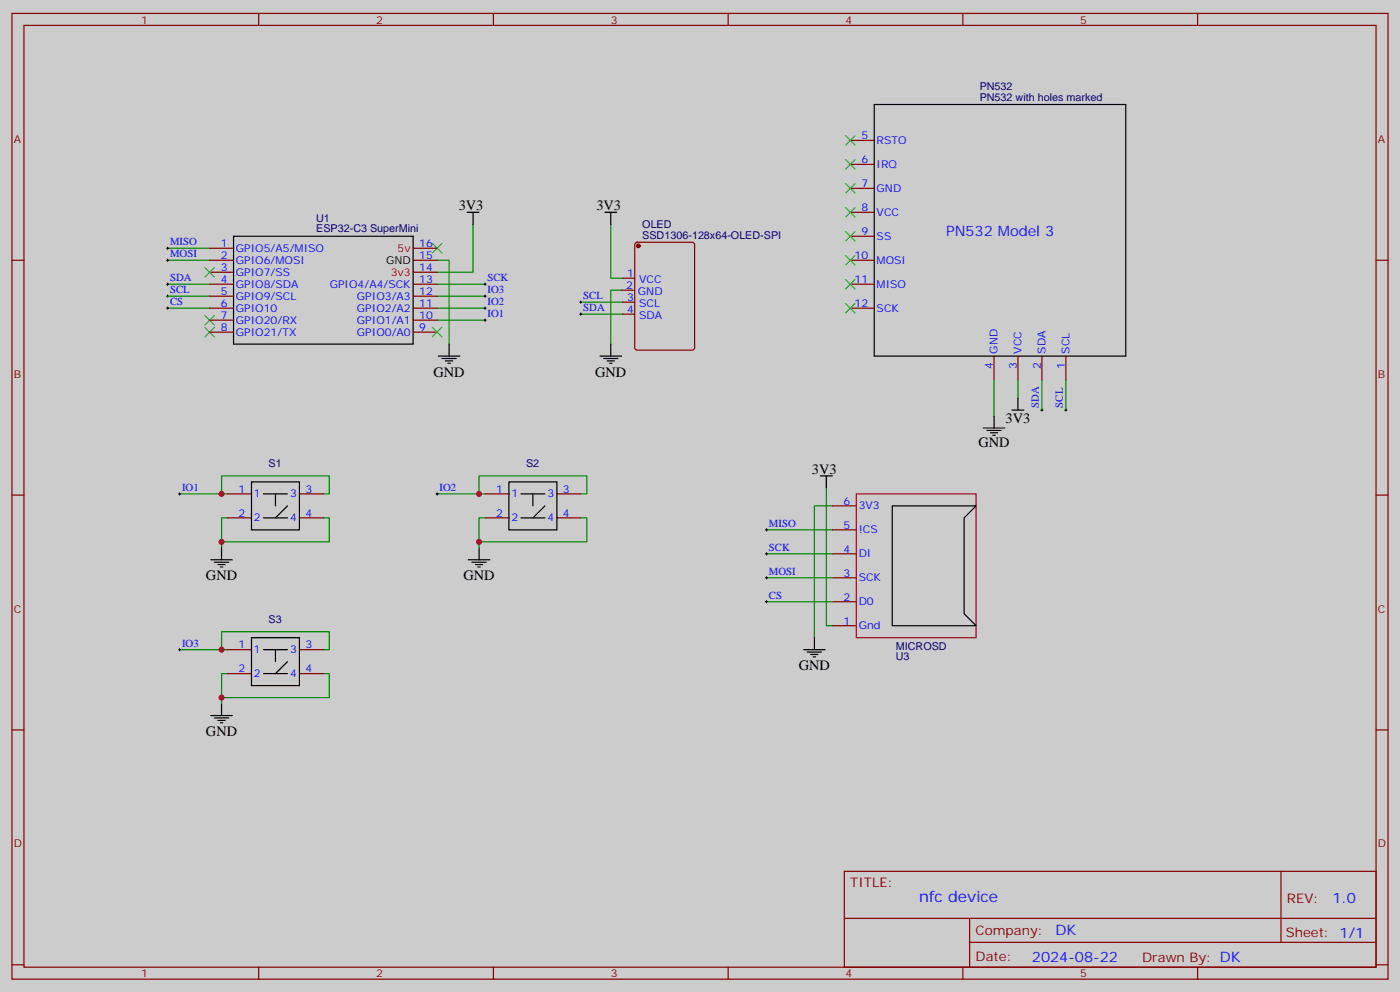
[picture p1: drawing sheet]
<svg xmlns="http://www.w3.org/2000/svg" width="412mm" height="292mm" viewBox="0 0 412 292" stroke-linecap="round" stroke-linejoin="round" font-family="sans-serif">
<path d="M0 0h412.4v292.1h-412.4z" fill="#ccc"/>
<g fill="none" stroke="#870000" stroke-width=".35">
<path d="M3.5 4h405.4v284.3h-405.4zM7.1 7.5h398.2v277.3h-398.2zM76.2 4v3.5M145.3 4v3.5M214.5 4v3.5M283.6 4v3.5M352.8 4v3.5M250.5 41.3h7M250.5 48.4h7M250.5 55.5h7M3.5 76.6h3.6M61.7 76.6h7.1"/>
<path d="M61.7 73.1h7.1M121.7 76.6h7.1M121.7 73.1h7.1M187.2 71.5l.5-.2h16.2l.7 .5v30.6l-.5 .6-16.4 .1-.7-.5v-30.6zM250.5 76.6h7M250.5 62.5h7M250.5 69.6h7M405.3 76.6h3.6M61.7 83.7h7.1M61.7 90.7h7.1M61.7 80.2h7.1M61.7 87.2h7.1"/>
<path d="M61.7 94.3h7.1M61.7 97.8h7.1M121.7 83.7h7.1M121.7 90.7h7.1M121.7 80.2h7.1M121.7 87.2h7.1M121.7 94.3h7.1M121.7 97.8h7.1M183.1 85.4h3.5M183.4 81.9h3.6M183.4 89h3.6M183.4 92.5h3.6"/>
<path d="M250.5 83.7h7M250.5 90.7h7M292.8 104.8v7.1M299.9 104.8v7.1M306.9 104.8v7.1M314 104.8v7.1M3.5 145.8h3.6M67 145.4h7.1M67 152.5h7.1M88.2 145.4h7M88.2 152.5h7M142.9 145.4h7"/>
<path d="M142.9 152.5h7M164 145.4h7.1M164 152.5h7.1M245.2 148.9h7M245.2 156h7M405.3 145.8h3.6M245.2 163.1h7M245.2 170.1h7M245.2 177.2h7M67 191.3h7.1M67 198.3h7.1M88.2 191.3h7"/>
<path d="M88.2 198.3h7M245.2 184.2h7M3.5 214.9h3.6M405.3 214.9h3.6M248.7 256.5h156.6v28.3h-156.6zM377.3 256.6v20.8M248.7 270.4h156.5M285.6 277.4h119.6M285.6 270.4v14.1M3.5 284.1h3.6M76.2 284.8v3.5M145.3 284.8v3.5"/>
<path d="M214.5 284.8v3.5M283.6 284.8v3.5M352.8 284.8v3.5M405.3 284.1h3.6"/>
</g>
<g fill="none" stroke="#000" stroke-width=".35">
<path d="M257.5 30.8h74.1v74h-74.1zM68.8 69.6h52.9v31.7h-52.9zM137.6 62.5h3.5M139.3 62.5v3.5M178.2 62.5h3.5M179.9 62.5v3.5M129.1 104.8h6.4M130.2 105.6h4.2M131.2 106.3h2.1M131.9 107h.7M132.3 101.3v3.5M176.7 104.8h6.4"/>
<path d="M177.8 105.6h4.2M178.9 106.3h2.1M179.6 107h.7M179.9 101.3v3.5M299.9 117.2v3.5M289.6 126h6.4M290.7 126.7h4.2M291.7 127.4h2.2M292.5 128.1h.7M292.8 122.5v3.5M298.1 120.7h3.5M74.1 141.9h14.1v14.1h-14.1z"/>
<path d="M77.6 145.4h7.1M77.6 152.5h7.1M81.1 145.4v3.5M84.7 148.9l-3.6 3.6M149.9 141.9h14.1v14.1h-14.1zM153.5 145.4h7M153.5 152.5h7M157 145.4v3.5M160.5 148.9l-3.5 3.6M241.7 140.1h3.5M243.4 140.1v3.6M62.1 164.8h6.3"/>
<path d="M63.1 165.5h4.3M64.2 166.2h2.1M64.9 166.9h.7M65.3 161.3v3.5M137.9 164.8h6.4M139 165.5h4.2M140.1 166.2h2.1M140.8 166.9h.7M141.1 161.3v3.5M74.1 187.7h14.1v14.2h-14.1zM77.6 191.3h7.1M77.6 198.3h7.1"/>
<path d="M81.1 191.3v3.5M84.7 194.8l-3.6 3.5M62.1 210.7h6.3M63.1 211.4h4.3M64.2 212.1h2.1M64.9 212.8h.7M65.3 207.2v3.5"/>
</g>
<g fill="none" stroke="#3c3" stroke-width=".35">
<path d="M249.1 39.9l2.8 2.9M251.9 39.9l-2.8 2.9M249.1 47l2.8 2.8M249.1 54l2.8 2.9M251.9 47l-2.8 2.8M251.9 54l-2.8 2.9M127.4 71.7l2.8 2.8M130.2 71.7l-2.8 2.8M249.1 61.1l2.8 2.8M249.1 68.2l2.8 2.8M249.1 75.2l2.8 2.8M251.9 61.1l-2.8 2.8"/>
<path d="M251.9 68.2l-2.8 2.8M251.9 75.2l-2.8 2.8M60.3 96.4l2.8 2.8M60.3 92.9l2.8 2.8M63.1 96.4l-2.8 2.8M63.1 92.9l-2.8 2.8M249.1 82.3l2.8 2.8M249.1 89.3l2.8 2.8M251.9 82.3l-2.8 2.8M251.9 89.3l-2.8 2.8"/>
</g>
<g fill="none" stroke="#008700" stroke-width=".35">
<path d="M49.4 76.6h12.3M49.4 73.1h12.3M128.8 76.6h3.5v24.7M139.3 66v14.2h-10.5M179.9 66v15.9h3.5M49.4 90.7h12.3M49.4 87.2h12.3M49.4 83.7h12.3M128.8 94.3h14.1M128.8 90.7h14.1M128.8 87.2h14.1M128.8 83.7h14.1"/>
<path d="M171.1 89h12.3M171.1 92.5h12.3M183.1 85.4h-3.2v15.9M292.8 111.9v10.6M299.9 111.9v5.3M306.9 111.9v8.8M314 111.9v8.8M52.9 145.4h14.1M65.3 145.4v-5.3h31.7v5.3h-1.8M67 152.5h-1.7v8.8M95.2 152.5h1.8v7h-31.7M128.8 145.4h14.1"/>
<path d="M141.1 145.4v-5.3h31.8v5.3h-1.8M142.9 152.5h-1.8v8.8M171.1 152.5h1.8v7h-31.8M243.4 143.7v40.5h1.8M245.2 148.9h-5.3v38.8M52.9 191.3h14.1M65.3 191.3v-5.3h31.7v5.3h-1.8M67 198.3h-1.7v8.9M95.2 198.3h1.8v7.1h-31.7"/>
</g>
<g fill="none" stroke="#000" stroke-width=".29">
<path d="M49 76.6h.7M49 73.1h.7M49.4 72.7v.7M49.4 76.3v.7M49 87.2h.7M49 90.7h.7M49 83.7h.7M49.4 83.3v.7M49.4 86.9v.7M49.4 90.4v.7M142.5 87.2h.7M142.5 90.7h.7"/>
<path d="M142.5 94.3h.7M142.5 83.7h.7M142.9 83.3v.7M142.9 86.9v.7M142.9 90.4v.7M142.9 93.9v.7M170.7 89h.7M170.7 92.5h.7M171.1 88.6v.7M171.1 92.1v.8M306.6 120.7h.7M306.9 120.4v.7"/>
<path d="M313.6 120.7h.7M314 120.4v.7M52.6 145.4h.7M52.9 145.1v.7M128.4 145.4h.7M128.8 145.1v.7M52.6 191.3h.7M52.9 190.9v.7"/>
</g>
<circle cx="188" cy="72.4" r=".53" fill="#870000" stroke="#870000" stroke-width=".35"/>
<path d="M252.2 145.4h35.3v42.3h-35.3z" fill="none" stroke="#903" stroke-width=".35"/>
<path d="M262.8 148.9h24.7l-3.5 3.6v28.2l3.5 3.5h-24.7z" fill="#ccc" stroke="#000" stroke-width=".35"/>
<path d="M225.8 156h19.4M225.8 177.2h19.4M225.8 163.1h19.4M225.8 170.1h19.4" fill="none" stroke="#008700" stroke-width=".35"/>
<path d="M225.4 156h.7M225.8 155.6v.8M225.4 177.2h.7M225.4 163.1h.7M225.4 170.1h.7M225.8 162.7v.7M225.8 169.8v.7M225.8 176.8v.7" fill="none" stroke="#000" stroke-width=".29"/>
<path d="M236.7 191.3h6.4M237.8 192h4.2M238.8 192.7h2.1M239.5 193.4h.7M239.9 187.7v3.6" fill="none" stroke="#000" stroke-width=".35"/>
<path d="M60.3 78.7l2.8 2.9M63.1 78.7l-2.8 2.9M127.4 96.4l2.8 2.8M130.2 96.4l-2.8 2.8" fill="none" stroke="#3c3" stroke-width=".35"/>
<g fill="#c00">
<circle cx="65.3" cy="191.3" r=".88"/>
<circle cx="141.1" cy="145.4" r=".88"/>
<circle cx="65.3" cy="145.4" r=".88"/>
<circle cx="141.1" cy="159.5" r=".88"/>
<circle cx="65.3" cy="205.4" r=".88"/>
<circle cx="65.3" cy="159.5" r=".88"/>
</g>
<text font-size="4.6" fill="#00f" x="270.8" y="265.6">nfc device</text>
<g font-size="4.2">
<text x="135.1" y="61.8">3V3</text>
<text x="175.7" y="61.8">3V3</text>
<text x="127.7" y="110.9">GND</text>
<text x="175.3" y="110.9">GND</text>
<text x="296.2" y="124.7">3V3</text>
<text x="288.2" y="131.7">GND</text>
<text x="239.2" y="139.4">3V3</text>
<text x="60.7" y="170.9">GND</text>
<text x="136.5" y="170.9">GND</text>
<text x="235.3" y="197.3">GND</text>
<text x="60.7" y="216.7">GND</text>
</g>
<g font-size="4.2" fill="#00f">
<text x="278.7" y="69.6">PN532 Model 3</text>
<text x="392.5" y="265.8">1.0</text>
<text x="310.9" y="275.4">DK</text>
<text x="304" y="283.2">2024-08-22</text>
</g>
<g font-size="3.9" fill="#800">
<text x="250.5" y="261.1">TITLE:</text>
<text x="379.1" y="265.8">REV:</text>
<text x="287.4" y="275.3">Company:</text>
<text x="378.7" y="275.9">Sheet: 1/1</text>
<text x="287.4" y="283">Date:</text>
<text x="336.4" y="283.1">Drawn By: DK</text>
</g>
<g font-size="3.2" fill="#800">
<text x="41.6" y="6.9">1</text>
<text x="110.8" y="6.9">2</text>
<text x="179.9" y="6.9">3</text>
<text x="249.1" y="6.9">4</text>
<text x="318.2" y="6.9">5</text>
<text x="4.1" y="42.1">A</text>
<text x="405.9" y="42.1">A</text>
<text x="4.1" y="111.2">B</text>
<text x="405.9" y="111.2">B</text>
<text x="4.1" y="180.3">C</text>
<text x="405.9" y="180.3">C</text>
<text x="4.1" y="249.5">D</text>
<text x="405.9" y="249.5">D</text>
<text x="41.6" y="287.8">1</text>
<text x="110.8" y="287.8">2</text>
<text x="179.9" y="287.8">3</text>
<text x="249.1" y="287.8">4</text>
<text x="318.2" y="287.8">5</text>
</g>
<g font-size="3.2" fill="#000080">
<text x="288.6" y="29.7">PN532 with holes marked</text>
<text x="288.6" y="26.5">PN532</text>
<text x="93.1" y="65.2">U1</text>
<text x="93.1" y="68.4">ESP32-C3 SuperMini</text>
<text x="189.2" y="70.3">SSD1306-128x64-OLED-SPI</text>
<text x="189.2" y="67.1">OLED</text>
<text x="79.1" y="137.5">S1</text>
<text x="155" y="137.5">S2</text>
<text x="79.1" y="183.4">S3</text>
<text x="263.9" y="191.3">MICROSD</text>
<text x="263.9" y="194.3">U3</text>
</g>
<g font-size="3.2" fill="#00f">
<text x="253.7" y="41">5</text>
<text x="258.2" y="42.4">RSTO</text>
<text x="253.7" y="48">6</text>
<text x="258.2" y="49.5">IRQ</text>
<text x="253.7" y="55.1">7</text>
<text x="258.2" y="56.5">GND</text>
<text x="253.7" y="62.2">8</text>
<text x="258.2" y="63.6">VCC</text>
<text x="253.7" y="69.2">9</text>
<text x="258.2" y="70.6">SS</text>
<text x="50.1" y="75.7">MOSI</text>
<text x="50.1" y="72.2">MISO</text>
<text x="65" y="72.7">1</text>
<text x="65" y="76.3">2</text>
<text x="69.5" y="74.2">GPIO5/A5/MISO</text>
<text x="69.5" y="77.7">GPIO6/MOSI</text>
<text x="123.5" y="76.3">15</text>
<text x="123.5" y="72.7">16</text>
<text x="251.7" y="76.3">10</text>
<text x="258.2" y="77.7">MOSI</text>
<text x="50.1" y="82.8">SDA</text>
<text x="65" y="79.8">3</text>
<text x="65" y="83.3">4</text>
<text x="69.5" y="81.2">GPIO7/SS</text>
<text x="123.5" y="83.3">13</text>
<text x="123.5" y="79.8">14</text>
<text x="143.6" y="82.8">SCK</text>
<text x="184.8" y="81.6">1</text>
<text x="188.3" y="83.3">VCC</text>
<text x="251.7" y="83.3">11</text>
<text x="50.1" y="89.9">CS</text>
<text x="50.1" y="86.3">SCL</text>
<text x="65" y="86.9">5</text>
<text x="69.5" y="84.7">GPIO8/SDA</text>
<text x="69.5" y="88.3">GPIO9/SCL</text>
<text x="97.1" y="84.7">GPIO4/A4/SCK</text>
<text x="105.2" y="88.3">GPIO3/A3</text>
<text x="123.5" y="86.9">12</text>
<text x="143.6" y="86.3">IO3</text>
<text x="143.6" y="89.9">IO2</text>
<text x="171.8" y="88.1">SCL</text>
<text x="184.4" y="85.1">2</text>
<text x="184.8" y="88.6">3</text>
<text x="187.9" y="86.9">GND</text>
<text x="258.2" y="84.7">MISO</text>
<text x="65" y="90.4">6</text>
<text x="65" y="93.9">7</text>
<text x="69.5" y="91.8">GPIO10</text>
<text x="69.5" y="95.3">GPIO20/RX</text>
<text x="105.2" y="95.3">GPIO1/A1</text>
<text x="105.2" y="91.8">GPIO2/A2</text>
<text x="123.5" y="93.9">10</text>
<text x="123.5" y="90.4">11</text>
<text x="143.6" y="93.4">IO1</text>
<text x="171.8" y="91.6">SDA</text>
<text x="184.8" y="92.1">4</text>
<text x="188.3" y="90.4">SCL</text>
<text x="188.3" y="93.9">SDA</text>
<text x="251.7" y="90.4">12</text>
<text x="258.2" y="91.8">SCK</text>
<text x="65" y="97.4">8</text>
<text x="69.5" y="98.8">GPIO21/TX</text>
<text x="105.2" y="98.8">GPIO0/A0</text>
<text x="123.5" y="97.4">9</text>
<text x="293.9" y="104.1" transform="rotate(-90 293.9 104.1)">GND</text>
<text x="300.9" y="104.1" transform="rotate(-90 300.9 104.1)">VCC</text>
<text x="308" y="104.1" transform="rotate(-90 308 104.1)">SDA</text>
<text x="315" y="104.1" transform="rotate(-90 315 104.1)">SCL</text>
<text x="292.5" y="108.6" transform="rotate(-90 292.5 108.6)">4</text>
<text x="299.5" y="108.6" transform="rotate(-90 299.5 108.6)">3</text>
<text x="306.6" y="108.6" transform="rotate(-90 306.6 108.6)">2</text>
<text x="313.6" y="108.6" transform="rotate(-90 313.6 108.6)">1</text>
<text x="306" y="120" transform="rotate(-90 306 120)">SDA</text>
<text x="313.1" y="120" transform="rotate(-90 313.1 120)">SCL</text>
<text x="53.6" y="144.5">IO1</text>
<text x="70.3" y="145.1">1</text>
<text x="74.8" y="146.5">1</text>
<text x="85.5" y="146.5">3</text>
<text x="90" y="145.1">3</text>
<text x="129.5" y="144.5">IO2</text>
<text x="146.2" y="145.1">1</text>
<text x="150.6" y="146.5">1</text>
<text x="161.3" y="146.5">3</text>
<text x="165.8" y="145.1">3</text>
<text x="248.5" y="148.6">6</text>
<text x="70.3" y="152.1">2</text>
<text x="74.8" y="153.5">2</text>
<text x="85.5" y="153.5">4</text>
<text x="90" y="152.1">4</text>
<text x="146.2" y="152.1">2</text>
<text x="150.6" y="153.5">2</text>
<text x="161.3" y="153.5">4</text>
<text x="165.8" y="152.1">4</text>
<text x="226.5" y="155.1">MISO</text>
<text x="248.5" y="155.6">5</text>
<text x="252.9" y="150">3V3</text>
<text x="252.9" y="157.1">!CS</text>
<text x="226.5" y="162.2">SCK</text>
<text x="248.5" y="162.7">4</text>
<text x="252.9" y="164.1">DI</text>
<text x="226.5" y="169.2">MOSI</text>
<text x="248.5" y="169.8">3</text>
<text x="252.9" y="171.2">SCK</text>
<text x="226.5" y="176.3">CS</text>
<text x="248.5" y="176.8">2</text>
<text x="252.9" y="178.2">D0</text>
<text x="248.5" y="183.9">1</text>
<text x="252.9" y="185.3">Gnd</text>
<text x="53.6" y="190.4">IO3</text>
<text x="70.3" y="190.9">1</text>
<text x="90" y="190.9">3</text>
<text x="70.3" y="198">2</text>
<text x="74.8" y="192.3">1</text>
<text x="85.5" y="192.3">3</text>
<text x="90" y="198">4</text>
<text x="74.8" y="199.4">2</text>
<text x="85.5" y="199.4">4</text>
</g>
<text font-size="3.2" x="113.7" y="77.7">GND</text>
<g font-size="3.2" fill="#f00">
<text x="117.1" y="74.2">5v</text>
<text x="115.1" y="81.2">3v3</text>
</g>
</svg>
